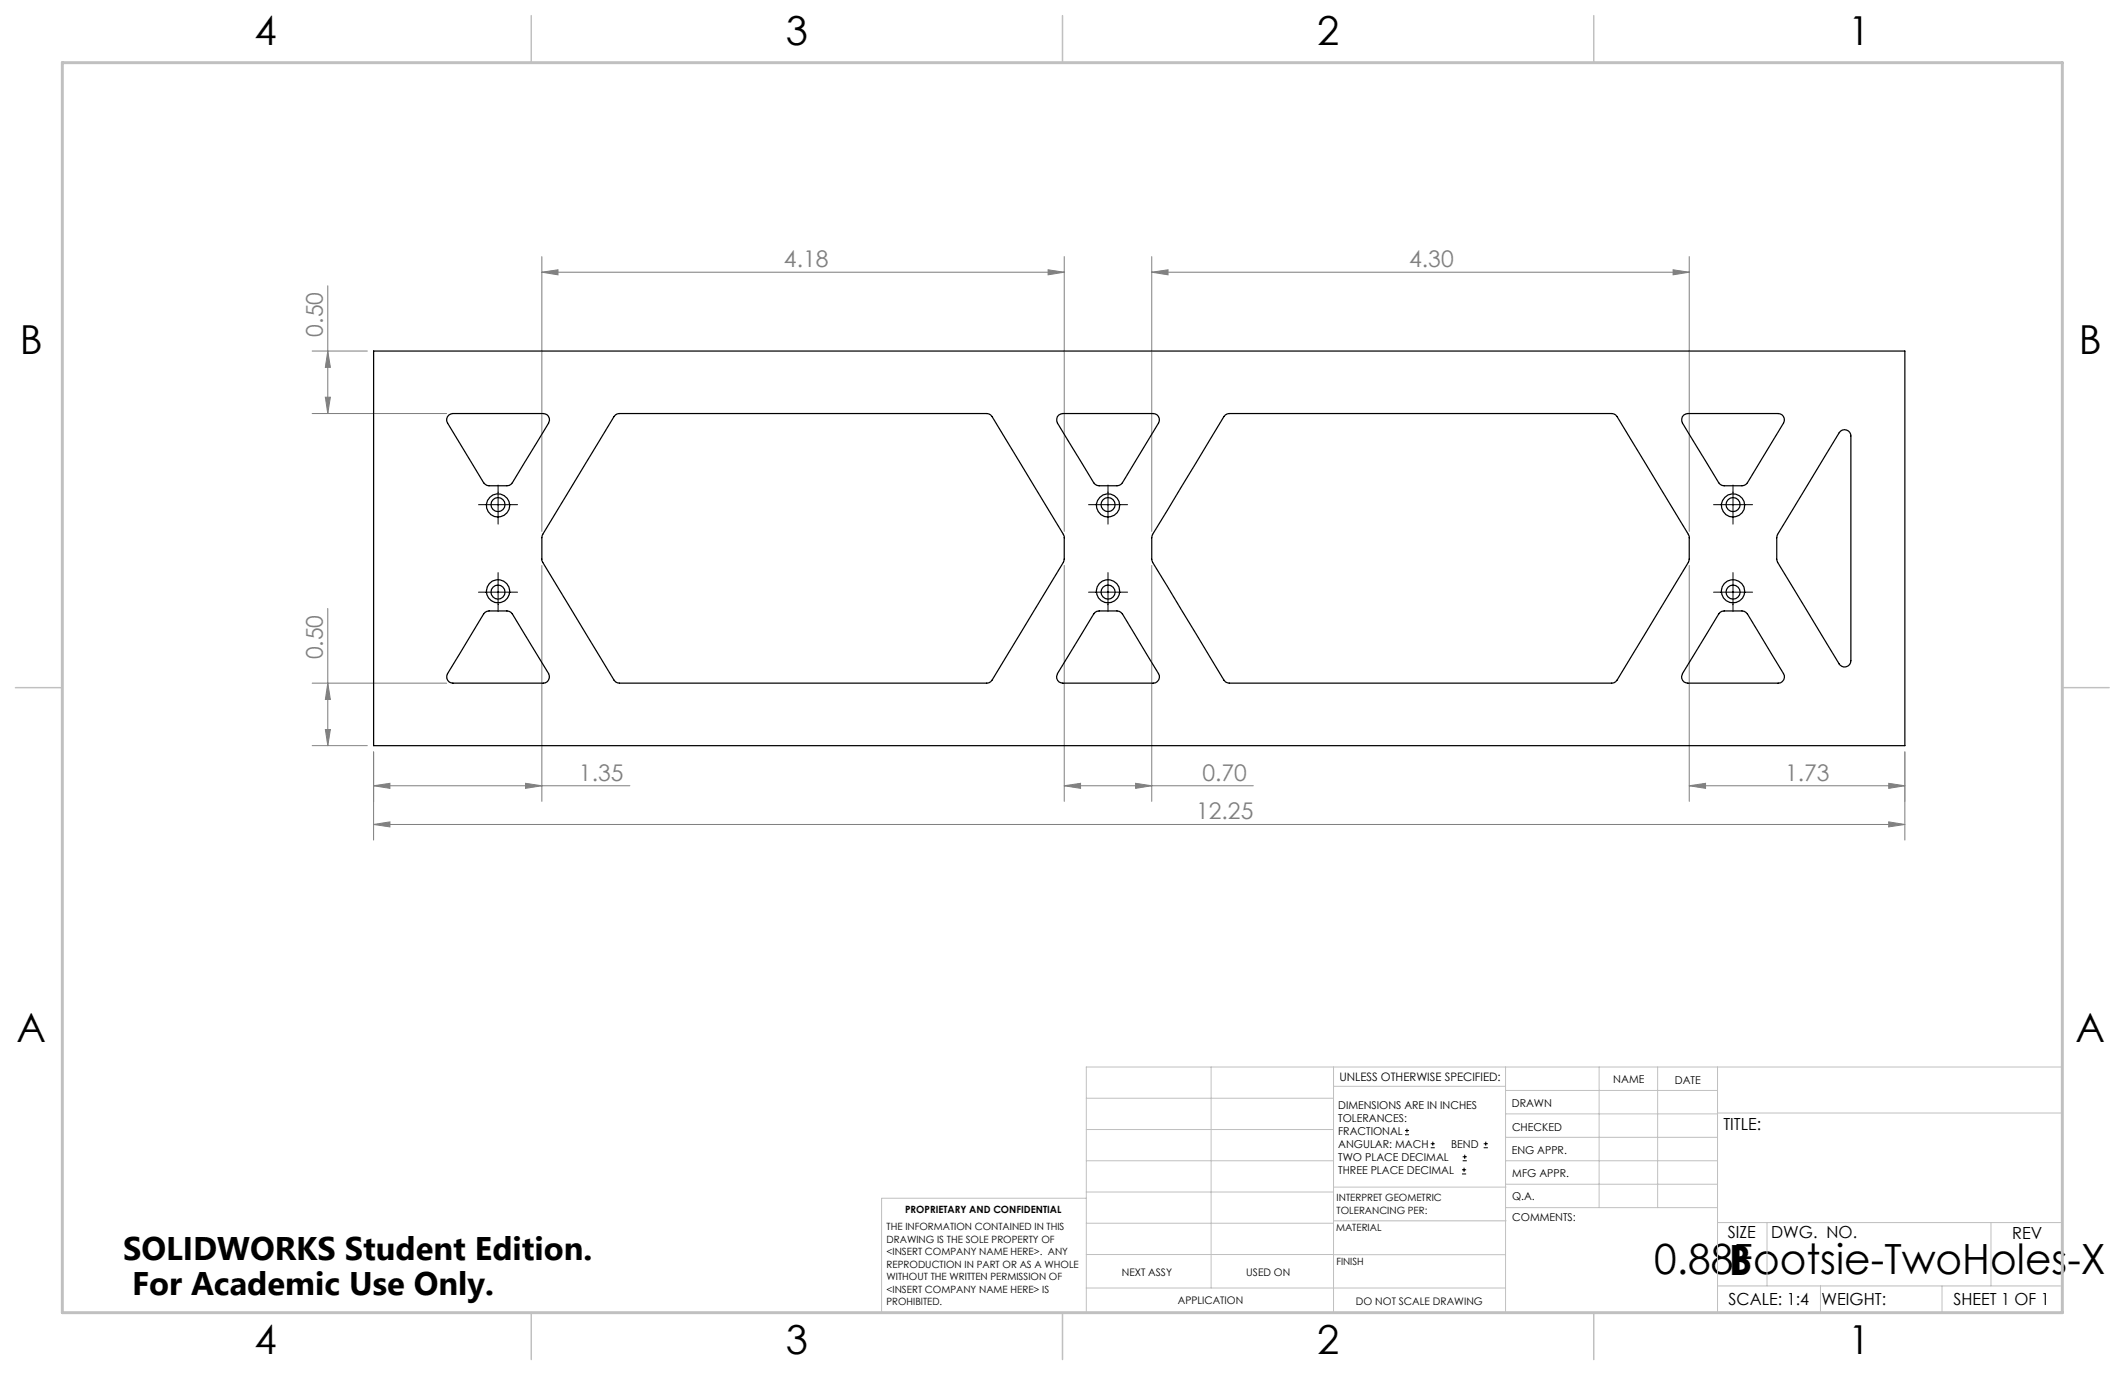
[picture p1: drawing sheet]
<svg xmlns="http://www.w3.org/2000/svg" width="432mm" height="279mm" viewBox="0 0 432 279" stroke-linecap="round" stroke-linejoin="round" font-family="sans-serif">
<g fill="none" stroke="#000" stroke-width=".2">
<path d="M101.2 98.6v7.9M225.1 98.6v7.9M352.1 98.6v7.9M97.2 102.6h8M101.2 116.3v8M221.2 102.6h7.9M225.1 116.3v8M348.2 102.6h7.9M352.1 116.3v8M97.2 120.3h8M221.2 120.3h7.9M348.2 120.3h7.9"/>
<path d="M285.5 230.6h.8M285.5 229.7h.8M285.9 229.3v.9M290.7 233.2h.8M290.7 232.4h.8M291.1 232v.8M297.1 238.5h.8M297.1 237.7h.8M297.2 235.9h.9M297.2 235.1h.9M297.5 237.3v.8M297.6 234.6v.9"/>
<path d="M301.5 233.2h.8M301.5 232.4h.8M301.9 232v.8"/>
</g>
<g fill="none" stroke="#808080" stroke-width=".2">
<path d="M66.6 58.1v25.9M110.1 55.3l3.3-.5v1zM110.1 52.1v55.9M110.1 55.3h106.2M213 54.8l3.3 .5-3.3 .5zM216.3 52.1v55.9M234 55.3l3.3-.5v1zM234 55.3h109.3M234 52.1v55.9M340 54.8l3.3 .5-3.3 .5zM343.3 52.1v55.9M63.4 71.3h11.2"/>
<path d="M66.6 71.3l.5 3.3h-1zM63.4 84h27.4M66.1 80.7h1l-.5 3.3zM110.1 114.9v47.9M216.3 114.9v47.9M234 114.9v47.9M343.3 114.9v47.9M63.4 138.8h27.4M66.6 138.8l.5 3.3h-1zM66.6 123.6v27.9M63.4 151.5h11.2M66.1 148.2h1l-.5 3.3z"/>
<path d="M75.9 159.7l3.3-.5v1zM75.9 152.8v17.9M75.9 159.7h52.1M106.8 159.2l3.3 .5-3.3 .5zM216.3 159.7l3.3-.5v1zM216.3 159.7h38.4M230.8 159.2l3.2 .5-3.2 .5zM343.3 159.7l3.3-.5v1zM343.3 159.7h43.8M383.8 159.2l3.3 .5-3.3 .5zM387.1 152.8v17.9M75.9 167.5l3.3-.5v1z"/>
<path d="M75.9 167.5h311.2M383.8 167l3.3 .5-3.3 .5z"/>
</g>
<g fill="none" stroke="#c0c0c0" stroke-width=".2">
<path d="M246.1 216.8v44.9M271 216.8v49.9M305.9 216.8v49.9M324.9 216.8v28.6M336.8 216.8v28.6M349 216.8v49.9M220.7 235.9h50.3M220.7 229.5h50.3M220.7 223.2h50.3M271 220.7h34.9M305.9 231.1h43.1M305.9 226.3h43.1"/>
<path d="M305.9 221.6h43.1M305.9 235.9h43.1M349 226.2h70.1M220.7 243.5h-41.6v23.2h240v-49.9h-198.4v49.9M220.7 248.6h50.3M220.7 242.2h50.3M220.7 254.9h50.3M271 255h34.9M271 248.1h35M271 241.2h35M305.9 240.6h43.1M306 245.4h43"/>
<path d="M349 248.4h70.1M359.1 248.4v12.9M404.6 248.4v12.9M220.7 261.7h85.2M349 261.3h70.1M369.9 261.3v5.4M394.6 261.3v5.4"/>
</g>
<path d="M107.9 3.2v9.5M215.9 3.2v9.5M323.8 3.2v9.5M3.1 139.7h9.6M419.1 139.7h9.5M107.9 266.7v9.6M215.9 266.7v9.6M323.8 266.7v9.6" fill="none" stroke="#c0c0c0" stroke-width=".3"/>
<path d="M12.7 12.7h406.4v254h-406.4z" fill="none" stroke="#c0c0c0" stroke-width=".6"/>
<g fill="#808080">
<path d="M75.9 167.5l3.3-.5v1zM383.8 167l3.3 .5-3.3 .5z"/>
<path d="M75.9 159.7l3.3-.5v1zM106.8 159.2l3.3 .5-3.3 .5zM110.1 55.3l3.3-.5v1zM213 54.8l3.3 .5-3.3 .5zM216.3 159.7l3.3-.5v1zM230.8 159.2l3.2 .5-3.2 .5zM234 55.3l3.3-.5v1zM340 54.8l3.3 .5-3.3 .5zM343.3 159.7l3.3-.5v1zM383.8 159.2l3.3 .5-3.3 .5z"/>
<path d="M66.6 71.3l.5 3.3h-1zM66.1 80.7h1l-.5 3.3zM66.6 138.8l.5 3.3h-1zM66.1 148.2h1l-.5 3.3z"/>
</g>
<g fill="none" stroke="#000" stroke-width=".25">
<path d="M75.9 71.3h311.2v80.2h-311.2zM91.2 84.3l.8-.3h18.4a1.28 1.28 0 0 1 1.1 2l-7.4 12.1-.6 .5-.5 .1h-3.6l-.4-.1-.7-.5-7.4-12.1a1.27 1.27 0 0 1 .3-1.7zM125.1 84.3l.8-.3h74.6a1.23 1.23 0 0 1 1.1 .6l14.5 24 .2 .4v4.6l-.2 .7-14.8 24.2-.8 .3h-74.6a1.23 1.23 0 0 1-1.1-.6l-14.5-23.9-.2-.4v-4.6l.2-.7zM215.1 84.3l.8-.3h18.4a1.28 1.28 0 0 1 1.1 2l-7.3 12.1-.3 .3-.8 .3h-3.7l-.8-.3-7.6-12.4a1.4 1.4 0 0 1 .2-1.7zM249 84.3l.8-.3h77.7a1.23 1.23 0 0 1 1.1 .6l14.5 24 .2 .4v4.6l-.2 .7-14.8 24.2-.8 .3h-77.7a1.23 1.23 0 0 1-1.1-.6l-14.5-23.9-.2-.7v-4.3l.2-.7zM342.1 84.3l.8-.3h18.4a1.28 1.28 0 0 1 1.1 2l-7.3 12.1-.3 .3-.8 .3h-3.7l-.8-.3-7.6-12.4a1.4 1.4 0 0 1 .2-1.7zM374 87.6a1.29 1.29 0 0 1 1.4-.2 1.29 1.29 0 0 1 .7 1.2v45.7a1.28 1.28 0 0 1-.9 1.2 1.28 1.28 0 0 1-1.5-.6l-12.5-20.6-.2-.7v-4.3l.2-.7zM98.6 124.4l.8-.3h3.6l.8 .3 7.7 12.5a1.31 1.31 0 0 1-1.1 1.9h-18.4a1.28 1.28 0 0 1-1.1-1.9zM222.5 124.4l.8-.3h3.7l.8 .3 .3 .3 7.3 12.2a1.27 1.27 0 0 1-1.1 1.9h-18.3a1.28 1.28 0 0 1-1.1-1.9zM349.5 124.4l.8-.3h3.7l.8 .3 .3 .3 7.3 12.2a1.27 1.27 0 0 1-1.1 1.9h-18.3a1.28 1.28 0 0 1-1.1-1.9z"/>
<circle cx="101.2" cy="102.5" r="1.43"/>
<circle cx="101.2" cy="102.7" r="2.36"/>
<circle cx="225.2" cy="102.5" r="1.43"/>
<circle cx="225.2" cy="102.7" r="2.36"/>
<circle cx="352.2" cy="102.5" r="1.43"/>
<circle cx="352.2" cy="102.7" r="2.36"/>
<circle cx="101.2" cy="120.3" r="1.43"/>
<circle cx="101.2" cy="120.1" r="2.35"/>
<circle cx="225.1" cy="120.1" r="2.36"/>
<circle cx="225.2" cy="120.3" r="1.43"/>
<circle cx="352.1" cy="120.1" r="2.36"/>
<circle cx="352.2" cy="120.3" r="1.43"/>
</g>
<g font-size="8.5">
<text x="336.1" y="258.9">0.88Footsie-TwoHoles-X</text>
<text x="351.3" y="259">B</text>
</g>
<g font-size="8.1">
<text x="51.7" y="9.1">4</text>
<text x="159.7" y="9.1">3</text>
<text x="267.6" y="9.1">2</text>
<text x="375.6" y="9.1">1</text>
<text x="4" y="72">B</text>
<text x="422.4" y="72">B</text>
<text x="3.3" y="211.7">A</text>
<text x="421.7" y="211.7">A</text>
<text x="51.7" y="275.2">4</text>
<text x="159.7" y="275.2">3</text>
<text x="267.6" y="275.2">2</text>
<text x="375.6" y="275.2">1</text>
</g>
<g font-size="6.6">
<text x="25" y="255.9">SOLIDWORKS Student Edition.</text>
<text x="26.8" y="263.2">For Academic Use Only.</text>
</g>
<g font-size="4.7" fill="#808080">
<text x="159.3" y="54.3">4.18</text>
<text x="286.4" y="54.3">4.30</text>
<text x="65.6" y="68.4" transform="rotate(-90 65.6 68.4)">0.50</text>
<text x="65.6" y="134" transform="rotate(-90 65.6 134)">0.50</text>
<text x="117.7" y="158.6">1.35</text>
<text x="244.4" y="158.6">0.70</text>
<text x="362.7" y="158.6">1.73</text>
<text x="243.1" y="166.5">12.25</text>
</g>
<g font-size="3.4">
<text x="350.2" y="229.5">TITLE:</text>
<text x="351.1" y="251.6">SIZE</text>
<text x="359.9" y="251.6">DWG. NO.</text>
<text x="408.9" y="251.7">REV</text>
<text x="351.2" y="265.2">SCALE: 1:4</text>
<text x="370.1" y="265.3">WEIGHT:</text>
<text x="396.9" y="265.2">SHEET 1 OF 1</text>
</g>
<text font-size="2.4" x="272.2" y="219.7">UNLESS OTHERWISE SPECIFIED:</text>
<g font-size="2.2">
<text x="327.8" y="220.1">NAME</text>
<text x="340.3" y="220.2">DATE</text>
<text x="271.9" y="225.3">DIMENSIONS ARE IN INCHES</text>
<text x="271.9" y="227.9">TOLERANCES:</text>
<text x="307.2" y="224.9">DRAWN</text>
<text x="271.9" y="230.6">FRACTIONAL</text>
<text x="271.9" y="233.2">ANGULAR: MACH</text>
<text x="294.9" y="233.2">BEND</text>
<text x="307.3" y="229.8">CHECKED</text>
<text x="271.9" y="235.9">TWO PLACE DECIMAL</text>
<text x="271.9" y="238.5">THREE PLACE DECIMAL</text>
<text x="307.2" y="234.5">ENG APPR.</text>
<text x="307.3" y="239.2">MFG APPR.</text>
<text x="307.3" y="243.9">Q.A.</text>
<text x="307.3" y="248.1">COMMENTS:</text>
</g>
<g font-size="2.1">
<text x="227.9" y="259.2">NEXT ASSY</text>
<text x="253.3" y="259.2">USED ON</text>
<text x="239.3" y="265">APPLICATION</text>
<text x="275.5" y="265.1">DO NOT SCALE DRAWING</text>
</g>
<g font-size="2">
<text x="271.6" y="244.1">INTERPRET GEOMETRIC</text>
<text x="180.2" y="250">THE INFORMATION CONTAINED IN THIS</text>
<text x="183.9" y="246.4">PROPRIETARY AND CONFIDENTIAL</text>
<text x="271.5" y="250.2">MATERIAL</text>
<text x="271.6" y="246.6">TOLERANCING PER:</text>
<text x="180.2" y="252.5">DRAWING IS THE SOLE PROPERTY OF</text>
<text x="180.2" y="255.1">&lt;INSERT COMPANY NAME HERE&gt;. ANY</text>
<text x="180.2" y="257.6">REPRODUCTION IN PART OR AS A WHOLE</text>
<text x="271.5" y="257">FINISH</text>
<text x="180.2" y="260.1">WITHOUT THE WRITTEN PERMISSION OF</text>
<text x="180.2" y="262.6">&lt;INSERT COMPANY NAME HERE&gt; IS</text>
<text x="180.2" y="265.2">PROHIBITED.</text>
</g>
</svg>
